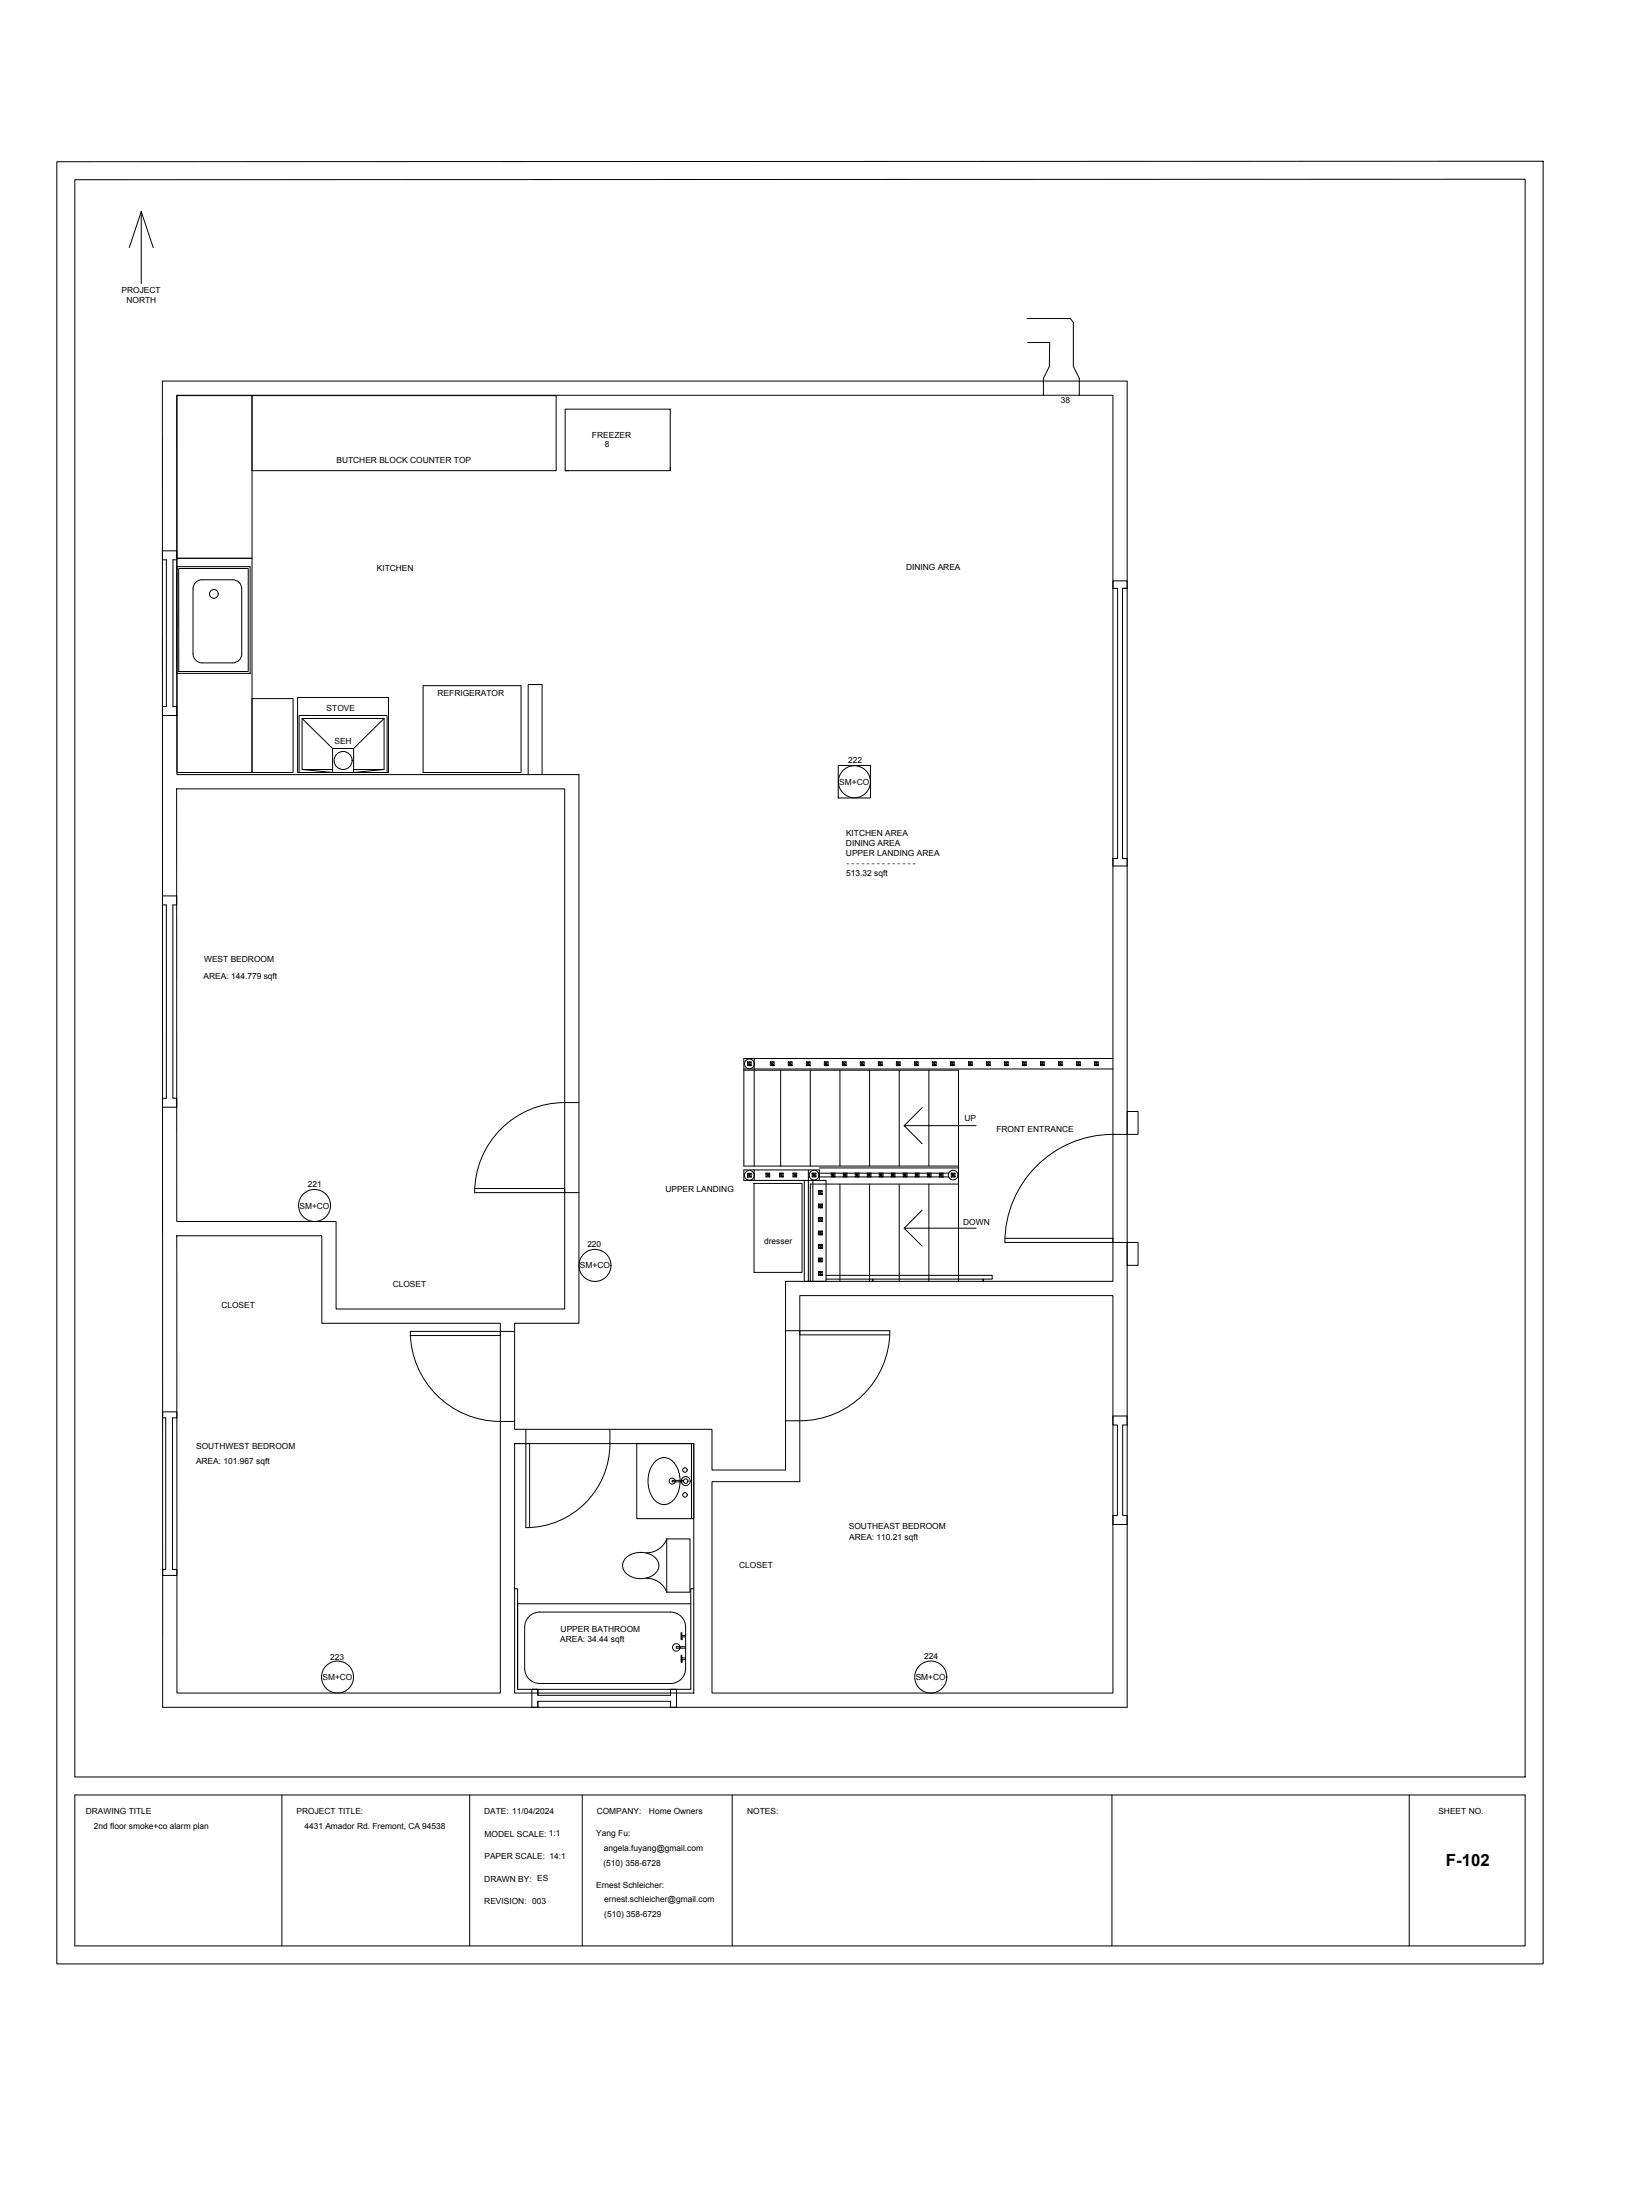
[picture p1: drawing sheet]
<svg xmlns="http://www.w3.org/2000/svg" width="914mm" height="1219mm" viewBox="0 0 914 1219" stroke-linecap="round" stroke-linejoin="round" font-family="sans-serif">
<!-- layer: A201-Floorplan-2nd-floor -->
<g fill="none" stroke="#000" stroke-width=".55">
<path d="M569 177h24l2 2v24l3 7v9M569 190h13v13l-4 7v9M90 211h535v735h-535zM98 219h519v491h-182v105h-40v-23h-110v-59h36v-304h-223zM98 219h42v90h-42zM140 219h168v42h-168zM313 227h58v34h-58zM371 259v2M90 310h2v82h-2M90 305h8v5h-2v82h2v5h-8M98 314h41v59h-41zM98 309h42v119h-42z"/>
<path d="M99 315h39v57h-39zM109 322l3-1h17a5 5 0 0 1 5 5v36a5 5 0 0 1-5 5h-17a5 5 0 0 1-5-5v-36v-1zM622 326h3v-4h-8v4h2v150h-2v4h8v-4h-3M625 326h-3v150M234 380h55v48h-55zM140 387h22v41h-22zM165 387h50v41h-50zM166 397h49v31h-49zM167 398l17 17M213 398l-17 17h-12v13l-17-2M196 415v13l17-2M98 437h215v288h-127v-48h-88z"/>
<path d="M184 426h-17v-28h46v28h-17M293 429v-50h7v50M622 476h3M90 497h8v4h-2v108h2v5h-8M90 501h2v108h-2M412 593h119v117v-54h-82v54M412 592h205M414 588h2v3l-2-3v3h2M415 588v3M416 588l-2 3M418 587v59M427 588h2v3l-2-3v3h2"/>
<path d="M428 588v3M429 588l-2 3M433 593v53M437 588h2v3l-2-3v3h2M438 588v3M439 588l-2 3M447 588h2v3l-2-3v3h2M448 588v3M449 588l-2 3M449 593v53M457 588h2v3l-2-3v3h2M458 588v3"/>
<path d="M459 588l-2 3M465 593v53M467 588h2v3l-2-3v3h2M468 588v3M469 588l-2 3M477 588h2v3l-2-3v3h2M478 588v3M479 588l-2 3M482 593v53M487 588h2v3l-2-3v3h2M488 588v3M489 588l-2 3"/>
<path d="M497 588h2v3l-2-3v3h2M498 588v3M498 593v53M499 588l-2 3M507 588h2v3l-2-3v3h2M508 588v3M509 588l-2 3M515 593v53M517 588h2v3l-2-3v3h2M518 588v3M519 588l-2 3M527 588h2v3l-2-3v3h2"/>
<path d="M528 588v3M529 588l-2 3M537 588h2v3l-2-3v3h2M538 588v3M539 588l-2 3M547 588h2v3l-2-3v3h2M548 588v3M549 588l-2 3M557 588h2v3l-2-3v3h2M558 588v3M559 588l-2 3M567 588h2v3l-2-3v3h2"/>
<path d="M568 588v3M569 588l-2 3M577 588h2v3l-2-3v3h2M578 588v3M579 588l-2 3M587 588h2v3l-2-3v3h2M588 588v3M589 588l-2 3M597 588h2v3l-2-3v3h2M598 588v3M599 588l-2 3M607 588h2v3l-2-3v3h2"/>
<path d="M608 588v3M609 588l-2 3M617 587h-205v59h119M321 611a52 52 0 0 0-48 19 50 50 0 0 0-10 31h58M511 614l-10 10M625 616h6v13h-6zM541 624h-40l10 10M625 629a61 61 0 0 0-66 44l-2 7v9h68M263 659h50v2M414 650h2v2l-2-2v2h2M415 650v2M416 650l-2 2"/>
<path d="M418 656h26v49h-26zM418 648v6M424 650h3v2l-3-2v2h3M426 650v2M427 650l-3 2M432 650h2v2l-2-2v2h2M433 650v2M434 650l-2 2M439 650h3v2l-3-2v2h3M440 650v2M442 650l-3 2M446 654v56h12v-56h-46v-6h42v6"/>
<path d="M448 648v62M450 650h2v2l-2-2v2h2M450 654v56M451 650v2M452 650l-2 2M454 660h2v2l-2-2v2h2M454 647h77M454 652h72M454 650h72M455 660v2M456 660l-2 2M461 650h2v2l-2-2v2h2"/>
<path d="M462 650v2M463 650l-2 2M465 656v54M467 650h2v2l-2-2v2h2M468 650v2M469 650l-2 2M474 650h2v2l-2-2v2h2M475 650v2M476 650l-2 2M481 650h2v2l-2-2v2h2M482 650v2M482 656v54"/>
<path d="M483 650l-2 2M487 650h2v2l-2-2v2h2M488 650v2M489 650l-2 2M494 650h2v2l-2-2v2h2M495 650v2M496 650l-2 2M498 656v54M501 650h2v2l-2-2v2h2M502 650v2M503 650l-2 2M507 650h2v2l-2-2v2h2"/>
<path d="M508 650v2M509 650l-2 2M514 650h2v2l-2-2v2h2M515 656v54M515 650v2M516 650l-2 2M521 650h2v2l-2-2v2h2M522 650v2M523 650l-2 2M527 650h2v2l-2-2v2h2M528 650v2M529 650l-2 2"/>
<path d="M454 675h2v2l-2-2v2h2v-2l-2 2M454 667h2v2l-2-2v2h2v-2l-2 2M455 667v2M455 675v2M511 671l-10 10M98 685h80v48h99v205h-179zM454 697h2v2l-2-2v2h2v-2l-2 2M454 682h2v2l-2-2v2h2v-2l-2 2M454 690h2v2l-2-2v2h2M455 682v2M455 697v2M455 690v2"/>
<path d="M456 690v2M456 690l-2 2M541 681h-40l10 10M557 686h60v3M625 689h6v12h-6zM443 718h174v220h-222v-117h48zM454 705h2v2l-2-2v2h2M455 705v2M456 705l-2 2M458 707h92v2h-92M483 709v1M484 709v1"/>
<path d="M545 709v1M277 738h8M435 737h8M493 740h-50v-3h50a50 50 0 0 1-50 50h-8M227 740h50v-2h-50a50 50 0 0 0 50 50h8M90 782h8v4h-2v84h2v3h-8v-3h2v-84h-2zM291 792v8h-6M338 792a49 49 0 0 1-16 43 46 46 0 0 1-31 12v-47h3v47M617 785h8v5h-3v50h3v5h-8v-5h2v-50h-2zM285 800h99v138h-99zM353 800h31v42h-31zM363 810a7 7 0 0 1 13 4 15 15 0 0 1-6 19 9 9 0 0 1-10-8 16 16 0 0 1 3-15z"/>
<path d="M383 800v42M379 820h-6v1h6M369 853h13v29h-13zM370 853a12 12 0 0 1-12 8M347 863a12 12 0 0 1 18 3 8 8 0 0 1-9 9 9 9 0 0 1-11-8zM358 875a12 12 0 0 1 12 7M285 880h2v56h96v-56h1M293 896l3-2 3-1h73a8 8 0 0 1 8 9v23a8 8 0 0 1-8 8h-73a8 8 0 0 1-8-8v-24v-3zM383 889h-96v47M378 906h2M378 919h2M380 907h-2v2v-4h-1v4h1"/>
<path d="M380 920h-2v1v-4h-1v4h1M380 913h-5h5M298 936v4h74v-4h3v10h-3v-3h-74v3M298 940v-4h-3v10h3v-3"/>
<circle cx="119" cy="329" r="2.4"/>
<circle cx="190" cy="421" r="5"/>
<circle cx="415" cy="590" r="2.7"/>
<circle cx="415" cy="651" r="2.7"/>
<circle cx="451" cy="651" r="2.7"/>
<circle cx="528" cy="651" r="2.7"/>
<circle cx="380" cy="815" r="1.2"/>
<circle cx="373" cy="821" r="1.7"/>
<circle cx="380" cy="828" r="1.2"/>
<circle cx="380" cy="821" r="2.5"/>
<circle cx="380" cy="821" r="1.2"/>
<circle cx="375" cy="913" r="2.1"/>
</g>
<!-- layer: A201-Text -->
<path d="M313 261h2" fill="none" stroke="#000" stroke-width=".55"/>
<!-- layer: F201-Fire-and-CO-2nd-floor -->
<g fill="none" stroke="#000" stroke-width=".55">
<path d="M465 424h17v18h-17z"/>
<circle cx="473" cy="433" r="9"/>
<circle cx="174" cy="668" r="9"/>
<circle cx="330" cy="701" r="9"/>
<circle cx="187" cy="929" r="9"/>
<circle cx="516" cy="929" r="9"/>
</g>
<!-- layer: 00-page-edge -->
<path d="M31 90l824-1v999h-824zM41 100l804-1v886h-804zM78 117v40M72 137l6-20 7 20" fill="none" stroke="#000" stroke-width=".55"/>
<!-- layer: Title Block -->
<path d="M41 995h804v83h-804zM156 995v83M260 995v83M323 995v83M406 995v83M616 995v83M781 995v83" fill="none" stroke="#000" stroke-width=".55"/>
<!-- layer: 0 -->
<path d="M41 1009h.1M41 1005h.1" fill="none" stroke="#4c4c4c" stroke-width=".55"/>
<text font-size="9.3" x="801" y="1034">F-102</text>
<g font-size="4.6">
<text x="67" y="162">PROJECT</text>
<text x="70" y="168">NORTH</text>
<text x="588" y="223">38</text>
<text x="328" y="243">FREEZER</text>
<text x="335" y="248">8</text>
<text x="186" y="257">BUTCHER BLOCK COUNTER TOP</text>
<text x="209" y="316">KITCHEN</text>
<text x="502" y="316">DINING AREA</text>
<text x="242" y="386">REFRIGERATOR</text>
<text x="181" y="394">STOVE</text>
<text x="185" y="412">SEH</text>
<text x="470" y="423">222</text>
<text x="465" y="435">SM+CO</text>
<text x="469" y="463">KITCHEN AREA</text>
<text x="469" y="469">DINING AREA</text>
<text x="469" y="474">UPPER LANDING AREA</text>
<text x="469" y="480">- - - - - - - - - - - - - -</text>
<text x="469" y="485">513.32 sqft</text>
<text x="113" y="533">WEST BEDROOM</text>
<text x="113" y="542">AREA: 144.779 sqft</text>
<text x="535" y="621">UP</text>
<text x="552" y="627">FRONT ENTRANCE</text>
<text x="171" y="658">221</text>
<text x="369" y="660">UPPER LANDING</text>
<text x="166" y="670">SM+CO</text>
<text x="534" y="679">DOWN</text>
<text x="423" y="689">dresser</text>
<text x="325" y="691">220</text>
<text x="321" y="703">SM+CO</text>
<text x="218" y="713">CLOSET</text>
<text x="123" y="725">CLOSET</text>
<text x="109" y="803">SOUTHWEST BEDROOM</text>
<text x="109" y="811">AREA: 101.967 sqft</text>
<text x="470" y="847">SOUTHEAST BEDROOM</text>
<text x="471" y="853">AREA: 110.21 sqft</text>
<text x="410" y="869">CLOSET</text>
<text x="311" y="905">UPPER BATHROOM</text>
<text x="310" y="910">AREA: 34.44 sqft</text>
<text x="183" y="920">223</text>
<text x="512" y="919">224</text>
<text x="179" y="931">SM+CO</text>
<text x="507" y="931">SM+CO</text>
<text x="48" y="1006">DRAWING TITLE</text>
<text x="164" y="1005">PROJECT TITLE:</text>
<text x="268" y="1005">DATE: 11/04/2024</text>
<text x="331" y="1005">COMPANY:</text>
<text x="360" y="1005">Home Owners</text>
<text x="414" y="1006">NOTES:</text>
<text x="797" y="1005">SHEET NO.</text>
<text x="52" y="1014">2nd floor smoke+co alarm plan</text>
<text x="169" y="1014">4431 Amador Rd. Fremont, CA 94538</text>
<text x="269" y="1018">MODEL SCALE: 1:1</text>
<text x="330" y="1018">Yang Fu:</text>
<text x="335" y="1026">angela.fuyang@gmail.com</text>
<text x="268" y="1030">PAPER SCALE: 14:1</text>
<text x="334" y="1034">(510) 358-6728</text>
<text x="268" y="1043">DRAWN BY: ES</text>
<text x="330" y="1046">Ernest Schleicher:</text>
<text x="268" y="1055">REVISION: 003</text>
<text x="335" y="1054">ernest.schleicher@gmail.com</text>
<text x="335" y="1062">(510) 358-6729</text>
</g>
</svg>
